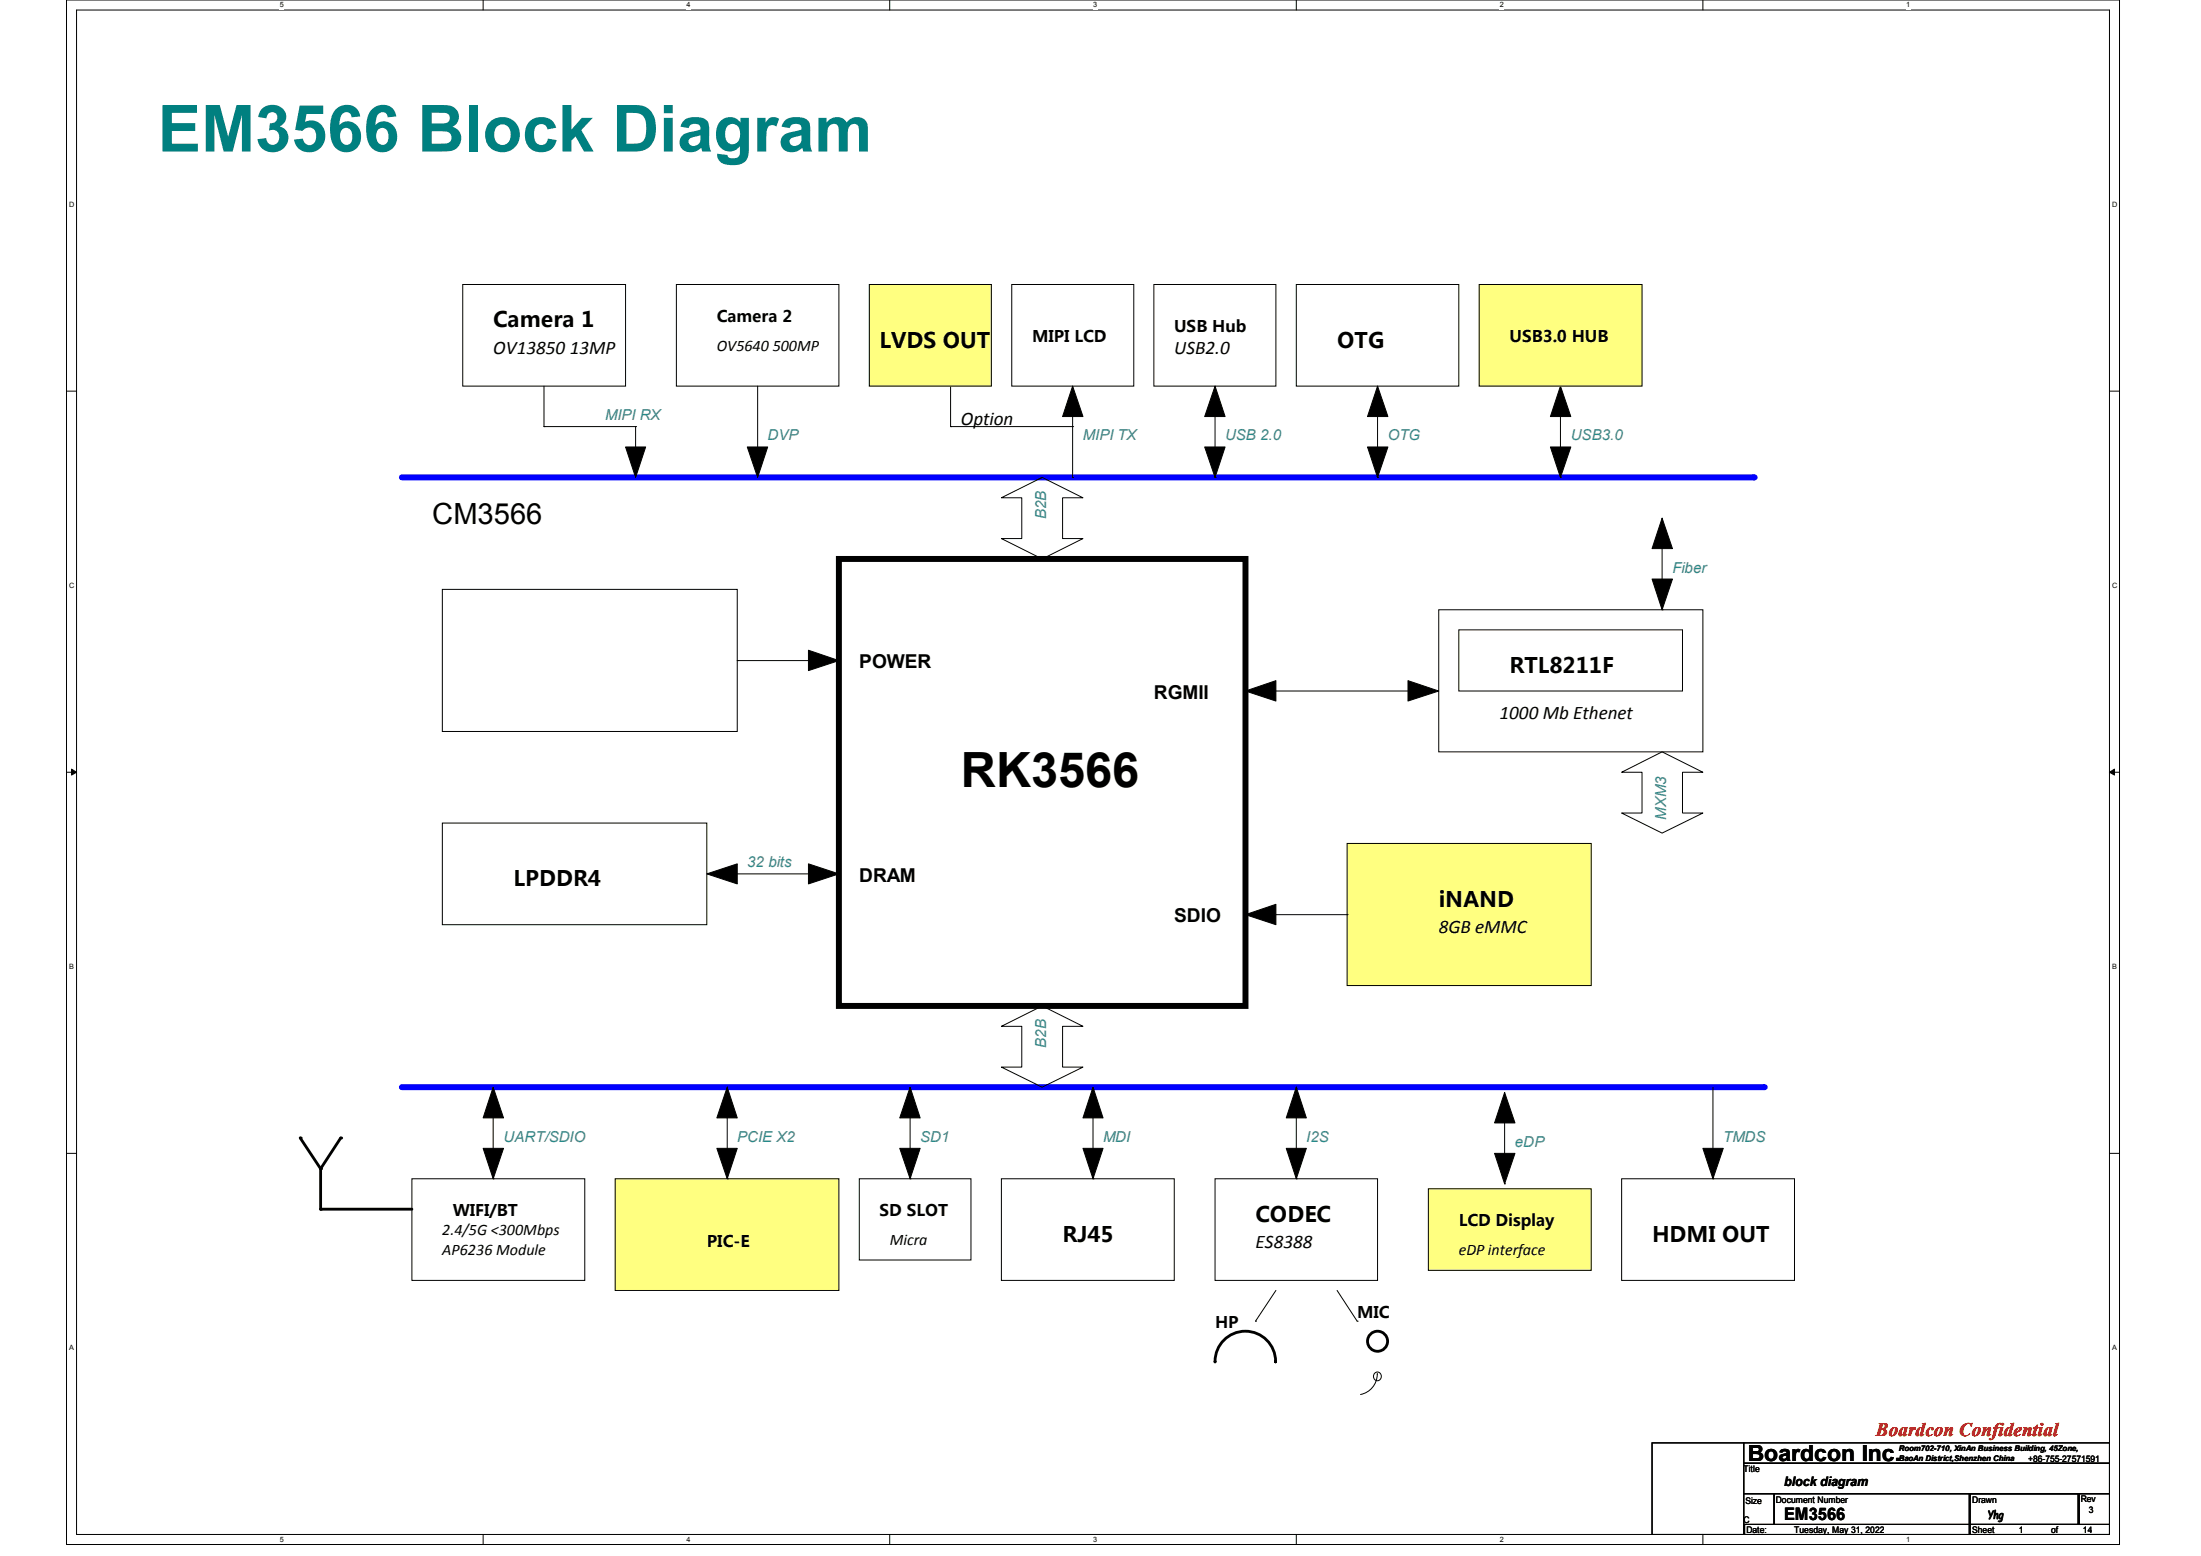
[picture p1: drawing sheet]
<svg xmlns="http://www.w3.org/2000/svg" width="297mm" height="210mm" viewBox="0 0 297 210" stroke-linecap="round" stroke-linejoin="round" font-family="sans-serif">
<path d="M9 0h277v208.4h-277zM10.3 1.4h274.3v205.7h-274.3z" fill="none" stroke="#000" stroke-width=".13"/>
<g fill="#fff">
<path d="M37.8 .1h.5v1.1h-.5z"/>
<path d="M37.8 207.2h.5v1.1h-.5z"/>
</g>
<path d="M65.2 0v1.4M65.2 207.1v1.3" fill="none" stroke="#000" stroke-width=".13"/>
<g fill="#fff">
<path d="M92.6 .1h.6v1.1h-.6z"/>
<path d="M92.6 207.2h.6v1.1h-.6z"/>
</g>
<path d="M120.1 0v1.4M120.1 207.1v1.3" fill="none" stroke="#000" stroke-width=".13"/>
<g fill="#fff">
<path d="M147.5 .1h.5v1.1h-.5z"/>
<path d="M147.5 207.2h.5v1.1h-.5z"/>
</g>
<path d="M174.9 0v1.4M174.9 207.1v1.3" fill="none" stroke="#000" stroke-width=".13"/>
<g fill="#fff">
<path d="M202.4 .1h.5v1.1h-.5z"/>
<path d="M202.4 207.2h.5v1.1h-.5z"/>
</g>
<path d="M229.8 0v1.4M229.8 207.1v1.3" fill="none" stroke="#000" stroke-width=".13"/>
<g fill="#fff">
<path d="M257.2 .1h.6v1.1h-.6z"/>
<path d="M257.2 207.2h.6v1.1h-.6z"/>
<path d="M9.3 27.1h.7v1.1h-.7z"/>
<path d="M285 27.1h.7v1.1h-.7z"/>
<path d="M9.3 78.5h.7v1.1h-.7z"/>
<path d="M285 78.5h.7v1.1h-.7z"/>
</g>
<path d="M9 52.8h1.3M284.6 52.8h1.4" fill="none" stroke="#000" stroke-width=".13"/>
<g fill="#fff">
<path d="M9.3 129.9h.6v1.1h-.6z"/>
<path d="M285 129.9h.6v1.1h-.6z"/>
</g>
<path d="M9 104.2h1.3M284.6 104.2h1.4" fill="none" stroke="#000" stroke-width=".13"/>
<path d="M9.7 103.8l.6 .4-.6 .4zM284.6 104.2l.7-.4v.8z" fill="#000" stroke="#000" stroke-width=".13"/>
<g fill="#fff">
<path d="M9.3 181.4h.6v1.1h-.6z"/>
<path d="M285 181.4h.6v1.1h-.6z"/>
</g>
<g fill="none" stroke="#000" stroke-width=".13">
<path d="M62.4 38.4h22v13.7h-22zM174.9 38.4h21.9v13.7h-21.9zM59.7 79.5h39.8v19.2h-39.8zM194.1 82.3h35.7v19.2h-35.7zM196.8 85h30.2v8.3h-30.2zM59.7 111.1h35.7v13.7h-35.7zM9 155.7h1.3M55.6 159.1h23.3v13.7h-23.3zM83 159.1h30.2v15.1h-30.2zM135.1 159.1h23.4v13.7h-23.4zM164 159.1h21.9v13.7h-21.9zM284.6 155.7h1.4"/>
<path d="M169.4 178.3h.1M172.2 174.2l-2.8 4.1M185.8 185.4a2.79 2.79 0 0 1-2.2 2.8"/>
<circle cx="185.8" cy="185.8" r=".56"/>
</g>
<g fill="#000" stroke="#000" stroke-width=".13">
<path d="M109.1 87.8l4.1 1.4-4.1 1.3z" fill-rule="evenodd"/>
<path d="M168.1 93.3l4.1-1.4v2.7z" fill-rule="evenodd"/>
<path d="M190 91.9l4.1 1.4-4.1 1.3z" fill-rule="evenodd"/>
<path d="M95.4 117.9l4.1-1.3v2.7z" fill-rule="evenodd"/>
<path d="M109.1 116.6l4.1 1.3-4.1 1.4z" fill-rule="evenodd"/>
</g>
<path d="M113.2 75.4h54.9v60.4h-54.9z" fill="none" stroke="#ff8000" stroke-width=".13"/>
<path d="M113.2 75.4h54.9v60.4h-54.9z" fill="none" stroke="#000" stroke-width=".8"/>
<g fill="#ffff80" stroke="#ffff80" stroke-width=".13">
<path d="M83 159.1h30.2v15.1h-30.2z" fill-rule="evenodd"/>
<path d="M192.7 160.4h22v11h-22z" fill-rule="evenodd"/>
</g>
<g fill="none" stroke="#000" stroke-width=".38">
<path d="M40.5 153.6l2.8 4.1M43.3 157.7v5.5h12.3M46 153.6l-2.7 4.1M164 183.8a4.1 4.1 0 0 1 4-4.1 4.1 4.1 0 0 1 4.1 4.1"/>
<circle cx="185.9" cy="181" r="1.35"/>
</g>
<g fill="#000">
<circle cx="40.5" cy="153.6" r=".19"/>
<circle cx="43.3" cy="157.7" r=".19"/>
<circle cx="46" cy="153.6" r=".19"/>
<circle cx="43.3" cy="163.2" r=".19"/>
</g>
<path d="M54.2 64.4h182.4" fill="none" stroke="#00f" stroke-width=".8"/>
<circle cx="236.6" cy="64.4" r=".4" fill="#00f"/>
<g fill="#000" stroke="#000" stroke-width=".13">
<path d="M144.7 52.1l1.4 4.1h-2.7z" fill-rule="evenodd"/>
<path d="M164 52.1l1.3 4.1h-2.7z" fill-rule="evenodd"/>
<path d="M185.9 52.1l1.4 4.1h-2.8z" fill-rule="evenodd"/>
<path d="M210.6 52.1l1.4 4.1h-2.8z" fill-rule="evenodd"/>
<path d="M84.4 60.3h2.7l-1.3 4.1z" fill-rule="evenodd"/>
<path d="M100.8 60.3h2.8l-1.4 4.1z" fill-rule="evenodd"/>
<path d="M162.6 60.3h2.7l-1.3 4.1z" fill-rule="evenodd"/>
<path d="M184.5 60.3h2.8l-1.4 4.1z" fill-rule="evenodd"/>
<path d="M209.2 60.3h2.8l-1.4 4.1z" fill-rule="evenodd"/>
</g>
<path d="M91.3 38.4h21.9v13.7h-21.9zM136.5 38.4h16.5v13.7h-16.5zM155.7 38.4h16.5v13.7h-16.5zM144.7 52.1v12.3M164 52.1v12.3M185.9 52.1v12.3M210.6 52.1v12.3M144.7 64.4h.1M164 64.4h.1M185.9 64.4h.1M210.6 64.4h.1" fill="none" stroke="#000" stroke-width=".13"/>
<path d="M54.2 146.7h183.8" fill="none" stroke="#00f" stroke-width=".8"/>
<circle cx="238" cy="146.7" r=".4" fill="#00f"/>
<g fill="none" stroke="#000" stroke-width=".13">
<path d="M117.3 38.4h16.5v13.7h-16.5zM199.6 38.4h22v13.7h-22zM73.4 57.6h.1M73.4 52.1v5.5M73.4 57.6h12.4M85.8 57.6h.1M85.8 57.6v5.5M102.2 52.1v11M128.3 57.6h.1M128.3 57.6h16.4M128.3 52.1v5.5M144.7 57.6h.1"/>
<path d="M85.8 63.1h.1M102.2 63.1h.1M135.1 67.2l5.5-2.8 5.5 2.8h-2.7v5.5h2.7l-5.5 2.7-5.5-2.7h2.8v-5.5zM224.3 69.9v12.4M99.5 89.2h.1M99.5 89.2h9.6M169.4 93.3h23.3M192.7 93.3h.1M224.3 82.3h.1M96.7 117.9h.1M96.7 117.9h16.5M181.8 113.8h32.9v19.2h-32.9z"/>
<path d="M218.8 104.2l5.5-2.7 5.5 2.7h-2.8v5.5h2.8l-5.5 2.7-5.5-2.7h2.8v-5.5zM135.1 138.5l5.5-2.7 5.5 2.7h-2.7v5.5h2.7l-5.5 2.7-5.5-2.7h2.8v-5.5zM172.2 123.4h9.6M181.8 123.4h.1M66.5 159.1h.1M66.5 146.7v12.4M98.1 159.1h.1M98.1 146.7v12.4M116 159.1h15v11h-15zM122.8 159.1h.1M122.8 146.7v12.4M147.5 159.1h.1"/>
<path d="M147.5 146.7v12.4M174.9 159.1h.1M174.9 146.7v12.4M203 159.8h.1M203 147.4v12.4M218.8 159.1h23.3v13.7h-23.3zM231.1 159.1h.1M231.1 146.7v12.4M180.4 174.2l2.7 4.1M183.1 178.3h.1M192.7 160.4h22v11h-22zM222.9 194.7h12.4v12.4h-12.4z"/>
<path d="M235.3 194.7h49.3v2.8h-49.3zM235.3 197.5h49.3v4.1h-49.3zM235.3 201.6h4.1v4.1h-4.1zM235.4 205.7h30.5v1.4h-30.5zM239.4 201.6h41.1v4.1h-41.1zM265.7 205.7h18.9v1.4h-18.9zM265.7 201.6h.1M265.7 201.6v4.1M265.9 201.6h14.5v4.1h-14.5zM280.5 201.6h4.1v4.1h-4.1z"/>
</g>
<g fill="#000" stroke="#000" stroke-width=".13">
<path d="M224.3 69.9l1.4 4.1h-2.8z" fill-rule="evenodd"/>
<path d="M222.9 78.1h2.8l-1.4 4.2z" fill-rule="evenodd"/>
<path d="M168.1 123.4l4.1-1.4v2.8z" fill-rule="evenodd"/>
<path d="M66.5 146.7l1.4 4.2h-2.7z" fill-rule="evenodd"/>
<path d="M65.2 155h2.7l-1.4 4.1z" fill-rule="evenodd"/>
<path d="M98.1 146.7l1.4 4.2h-2.8z" fill-rule="evenodd"/>
<path d="M96.7 155h2.8l-1.4 4.1z" fill-rule="evenodd"/>
<path d="M122.8 146.7l1.4 4.2h-2.8z" fill-rule="evenodd"/>
<path d="M121.4 155h2.8l-1.4 4.1z" fill-rule="evenodd"/>
<path d="M147.5 146.7l1.3 4.2h-2.7z" fill-rule="evenodd"/>
<path d="M146.1 155h2.7l-1.3 4.1z" fill-rule="evenodd"/>
<path d="M174.9 146.7l1.4 4.2h-2.7z" fill-rule="evenodd"/>
<path d="M173.6 155h2.7l-1.4 4.1z" fill-rule="evenodd"/>
<path d="M203 147.4l1.4 4.2h-2.7z" fill-rule="evenodd"/>
<path d="M201.7 155.7h2.7l-1.4 4.1z" fill-rule="evenodd"/>
<path d="M229.8 155h2.7l-1.4 4.1z" fill-rule="evenodd"/>
</g>
<g fill="#ffff80" stroke="#ffff80" stroke-width=".13">
<path d="M181.8 113.8h32.9v19.2h-32.9z" fill-rule="evenodd"/>
<path d="M199.6 38.4h22v13.7h-22z" fill-rule="evenodd"/>
<path d="M117.3 38.4h16.5v13.7h-16.5z" fill-rule="evenodd"/>
</g>
<text font-size="8.8" fill="#008080" x="21.3" y="20.4">EM3566 Block Diagram</text>
<text font-size="6.6" x="129.7" y="106.2">RK3566</text>
<text font-size="3.9" x="58.3" y="70.7">CM3566</text>
<text font-size="3" x="235.8" y="197.2">Boardcon Inc.</text>
<g font-size="2.9">
<text x="66.5" y="44.2">Camera 1</text>
<text x="118.7" y="46.9">LVDS OUT</text>
<text x="180.4" y="46.9">OTG</text>
<text x="203.7" y="90.8">RTL8211F</text>
<text x="69.3" y="119.6">LPDDR4</text>
<text x="194.1" y="122.3">iNAND</text>
<text x="143.4" y="167.6">RJ45</text>
<text x="169.4" y="164.9">CODEC</text>
<text x="222.9" y="167.6">HDMI OUT</text>
</g>
<g font-size="2.6">
<text x="66.5" y="47.7">OV13850 13MP</text>
<text x="158.4" y="47.7">USB2.0</text>
<text x="129.7" y="57.3">Option</text>
<text x="115.9" y="90.2">POWER</text>
<text x="155.7" y="94.3">RGMII</text>
<text x="202.3" y="97.1">1000 Mb Ethenet</text>
<text x="115.9" y="119">DRAM</text>
<text x="158.4" y="124.5">SDIO</text>
<text x="194.1" y="125.9">8GB eMMC</text>
<text x="169.4" y="168.4">ES8388</text>
</g>
<text font-size="2.6" fill="#f00" x="253.1" y="193.8">Boardcon Confidential</text>
<text font-size="2.3" x="240.7" y="205.1">EM3566</text>
<g font-size="2.2">
<text x="96.7" y="43.4">Camera 2</text>
<text x="96.7" y="47.3">OV5640 500MP</text>
<text x="139.3" y="46.1">MIPI LCD</text>
<text x="158.5" y="44.8">USB Hub</text>
<text x="203.7" y="46.1">USB3.0 HUB</text>
<text x="59.7" y="166.7">2.4/5G &lt;300Mbps</text>
<text x="61.1" y="164.1">WIFI/BT</text>
<text x="118.7" y="164.1">SD SLOT</text>
<text x="196.8" y="165.5">LCD Display</text>
<text x="59.7" y="169.4">AP6236 Module</text>
<text x="95.4" y="168.2">PIC-E</text>
<text x="120.1" y="168">Micra</text>
<text x="196.8" y="169.4">eDP interface</text>
<text x="164" y="179.2">HP</text>
<text x="183.1" y="177.8">MIC</text>
</g>
<g font-size="2" fill="#408080">
<text x="81.7" y="56.7">MIPI RX</text>
<text x="103.6" y="59.4">DVP</text>
<text x="146.1" y="59.4">MIPI TX</text>
<text x="165.3" y="59.4">USB 2.0</text>
<text x="187.3" y="59.4">OTG</text>
<text x="212" y="59.4">USB3.0</text>
<text x="141.2" y="70.1" transform="rotate(-90 141.2 70.1)">B2B</text>
<text x="225.7" y="77.3">Fiber</text>
<text x="224.8" y="110.7" transform="rotate(-90 224.8 110.7)">MXM3</text>
<text x="100.8" y="117.1">32 bits</text>
<text x="141.2" y="141.4" transform="rotate(-90 141.2 141.4)">B2B</text>
<text x="67.9" y="154.1">UART/SDIO</text>
<text x="99.5" y="154.1">PCIE X2</text>
<text x="124.2" y="154.1">SD1</text>
<text x="148.8" y="154.1">MDI</text>
<text x="176.3" y="154.1">I2S</text>
<text x="204.4" y="154.8">eDP</text>
<text x="232.5" y="154.1">TMDS</text>
</g>
<text font-size="1.8" x="240.8" y="200.5">block diagram</text>
<text font-size="1.6" x="268.2" y="205.1">Yhg</text>
<g font-size="1.2">
<text x="273.7" y="197.3">+86-755-27571591</text>
<text x="235.3" y="198.6">Title</text>
<text x="235.5" y="203">Size</text>
<text x="239.6" y="202.9">Document Number</text>
<text x="266.1" y="202.9">Drawn</text>
<text x="280.8" y="202.7">Rev</text>
<text x="235.3" y="205.5">C</text>
<text x="235.6" y="206.9">Date:</text>
<text x="242.1" y="206.9">Tuesday, May 31, 2022</text>
<text x="266.1" y="206.9">Sheet</text>
<text x="272.4" y="206.9">1</text>
<text x="276.8" y="206.9">of</text>
<text x="281.1" y="206.9">14</text>
<text x="281.9" y="204.3">3</text>
</g>
<g font-size="1.1">
<text x="256.2" y="197.2">BaoAn District,Shenzhen China</text>
<text x="256.2" y="195.9">Room702-710, XinAn Business Building, 45Zone,</text>
</g>
<g font-size="1">
<text x="37.8" y="1">5</text>
<text x="92.6" y="1">4</text>
<text x="147.5" y="1">3</text>
<text x="202.4" y="1">2</text>
<text x="257.2" y="1">1</text>
<text x="9.3" y="27.9">D</text>
<text x="285" y="27.9">D</text>
<text x="9.3" y="79.4">C</text>
<text x="285" y="79.4">C</text>
<text x="9.3" y="130.8">B</text>
<text x="285" y="130.8">B</text>
<text x="9.3" y="182.2">A</text>
<text x="285" y="182.2">A</text>
<text x="37.8" y="208.1">5</text>
<text x="92.6" y="208.1">4</text>
<text x="147.5" y="208.1">3</text>
<text x="202.4" y="208.1">2</text>
<text x="257.2" y="208.1">1</text>
</g>
</svg>
